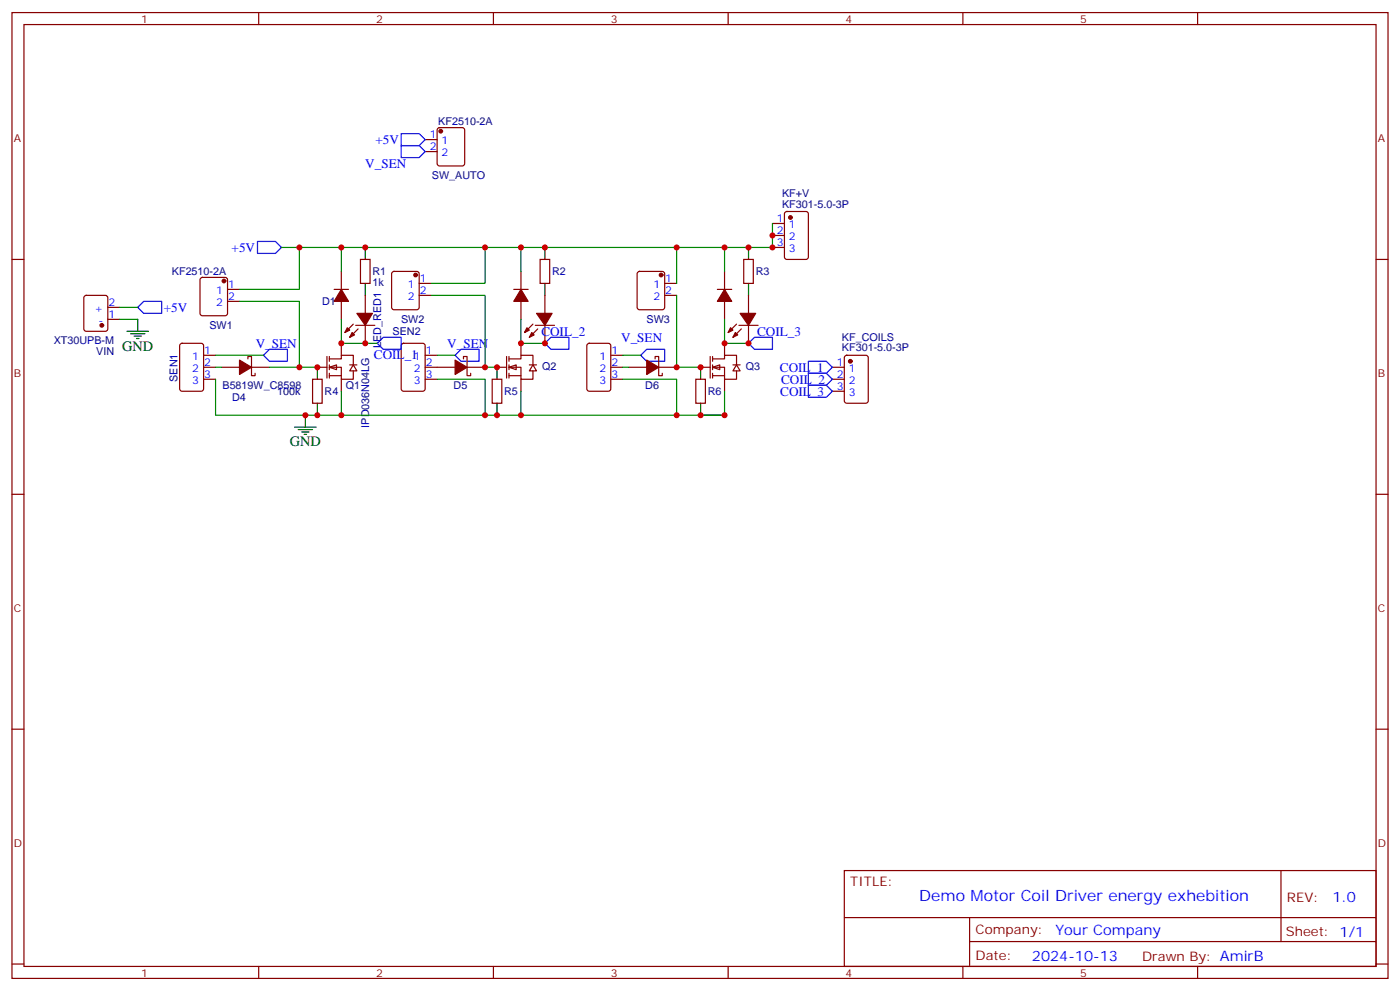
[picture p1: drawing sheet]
<svg xmlns="http://www.w3.org/2000/svg" width="412mm" height="292mm" viewBox="0 0 412 292" stroke-linecap="round" stroke-linejoin="round" font-family="sans-serif">
<g fill="none" stroke="#870000" stroke-width=".35">
<path d="M3.5 3.7h405.4v284.3h-405.4zM7.1 7.2h398.2v277.3h-398.2zM76.2 3.7v3.5M145.3 3.7v3.5M214.5 3.7v3.5M283.6 3.7v3.5M352.8 3.7v3.5M3.5 76.4h3.6M405.3 76.4h3.6M3.5 145.5h3.6M405.3 145.5h3.6M3.5 214.7h3.6"/>
<path d="M405.3 214.7h3.6M248.7 256.3h156.6v28.2h-156.6zM377.3 256.3v20.9M248.7 270.1h156.5M285.6 277.2h119.6M285.6 270.1v14.2M3.5 283.8h3.6M76.2 284.5v3.5M145.3 284.5v3.5M214.5 284.5v3.5M283.6 284.5v3.5M352.8 284.5v3.5"/>
<path d="M405.3 283.8h3.6"/>
</g>
<path d="M97 108.1l2.1-.7v1.4z" fill="#fff" stroke="#870000" stroke-width=".35"/>
<g fill="none" stroke="#870000" stroke-width=".35">
<path d="M53.2 101.3l.4-.2h5.7l.6 .4 .1 13-.5 .6-5.9 .1-.6-.5-.1-12.9zM60 108.1h3.5M60 104.6h3.5M60 111.7h3.5M93.5 108.1h2.8M96.3 105v6.3M97 105.7h3.5v-1.1h3.6v2.8M97 108.1h3.5v3.6h3.6v-2.5M97 110.6h3.5M97 105v1.4M97 107.4v1.4M97 109.9v1.4"/>
<path d="M100.5 101.1v3.5M100.5 111.7v3.5M103 107.4h2.1M104.1 107.4l1 1.8h-2.1zM118.4 101.3l.5-.2h5.6l.7 .4v13l-.4 .6-5.9 .1-.7-.5v-12.9zM125.2 108.1h3.6M125.2 104.6h3.6M125.2 111.7h3.6M245.2 108.1h3.5M245.2 111.7h3.5M245.2 115.2h3.5M248.9 104.8l.5-.2h5.7l.6 .4 .1 13-.5 .7h-5.9l-.6-.5-.1-12.9z"/>
</g>
<circle cx="250.5" cy="106.4" r=".53" fill="#870000" stroke="#870000" stroke-width=".35"/>
<path d="M149.9 108.1l2.1-.7v1.4z" fill="#fff" stroke="#870000" stroke-width=".35"/>
<g fill="none" stroke="#870000" stroke-width=".35">
<path d="M146.4 108.1h2.8M149.2 105v6.3M149.9 105.7h3.6v-1.1h3.5v2.8M149.9 108.1h3.6v3.6h3.5v-2.5M149.9 110.6h3.6M149.9 105v1.4M149.9 107.4v1.4M149.9 109.9v1.4M153.5 101.1v3.5M153.5 111.7v3.5M155.9 107.4h2.1M157 107.4l1 1.8h-2.1z"/>
<path d="M173.1 101.3l.5-.2h5.6l.7 .4v13l-.4 .6-5.9 .1-.7-.5v-12.9zM179.9 108.1h3.5M179.9 104.6h3.5M179.9 111.7h3.5"/>
</g>
<path d="M209.9 108.1l2.1-.7v1.4z" fill="#fff" stroke="#870000" stroke-width=".35"/>
<g fill="none" stroke="#870000" stroke-width=".35">
<path d="M129 37.8l.5-.2h6.7l.5 .2 .2 .5v9.9l-.3 .5-.4 .2h-6.7l-.5-.3-.2-.4v-9.9zM125.2 41.1h3.6M125.2 44.6h3.6M100.5 79.9v5.3M106.2 76.4h2.8v7h-2.8zM153.5 79.9v5.3M159.1 76.4h2.8v7h-2.8zM213.4 79.9v5.3M219.1 76.4h2.8v7h-2.8zM227.5 65.8h3.6M227.5 69.3h3.6M227.5 72.8h3.6"/>
<path d="M231.3 62.5l.5-.2h5.6l.7 .4v13l-.4 .6-5.9 .1-.7-.5v-12.9zM24.9 87.2l.5-.2h5.6l.7 .4v9.4l-.4 .7h-5.9l-.7-.4v-9.4zM31.7 94h3.6M31.7 90.5h3.6M59.1 81.9l.5-.2h6.7l.5 .2 .2 .5v9.9l-.2 .5-.5 .2h-6.7l-.5-.3-.2-.4v-9.9zM67 85.2h3.6M67 88.7h3.6M98.4 85.2h4.3M100.5 88.7v5.3M104.1 95.4l-2.5 2.5M104.8 95.8h5.6M105.5 96.8l-2.5 2.5"/>
<path d="M107.6 87v5.3M107.6 95.8v5.3M115.6 80.1l.5-.2h6.7l.5 .2 .2 .5v9.9l-.3 .5-.4 .2h-6.7l-.5-.2-.2-.5v-9.9zM123.5 83.4h3.5M123.5 87h3.5M151.3 85.2h4.3M153.5 88.7v5.3M157 95.4l-2.5 2.5M157.7 95.8h5.6M158.4 96.8l-2.5 2.5M160.5 87v5.3M160.5 95.8v5.3"/>
<path d="M187.9 80.1l.5-.2h6.7l.5 .2 .2 .5v9.9l-.2 .5-.5 .2h-6.7l-.5-.2-.2-.5v-9.9zM195.8 83.4h3.5M195.8 87h3.5M211.3 85.2h4.2M213.4 88.7v5.3M217 95.4l-2.5 2.5M217.7 95.8h5.6M218.4 96.8l-2.5 2.5M220.5 87v5.3M220.5 95.8v5.3M65.3 108.1h5.3M73 105.7v-.7h1.1v5.6h1v-.7"/>
<path d="M74.1 108.1h5.3M92.1 111.7h2.8v7h-2.8zM128.8 108.1h5.3M136.5 105.7v-.7h1.1v5.6h1v-.7M137.6 108.1h5.3M145 111.7h2.8v7h-2.8zM185.2 108.1h5.3M193 105.7v-.7h1v5.6h1.1v-.7M194 108.1h5.3M205 111.7h2.8v7h-2.8zM206.4 108.1h2.8M209.2 105v6.3"/>
<path d="M209.9 105.7h3.5v-1.1h3.6v2.8M209.9 108.1h3.5v3.6h3.6v-2.5M209.9 110.6h3.5M209.9 105v1.4M209.9 107.4v1.4M209.9 109.9v1.4M213.4 101.1v3.5M213.4 111.7v3.5M215.9 107.4h2.1M217 107.4l1 1.8h-2.1z"/>
</g>
<g fill="#870000" stroke="#870000" stroke-width=".35">
<path d="M103.7 97.9l.7 .7-1.4 .7z"/>
<path d="M102.3 96.5l.7 .7-1.4 .7z"/>
<path d="M105.1 92.3h4.6l-2.1 3.5z"/>
<path d="M156.6 97.9l.7 .7-1.4 .7z"/>
<path d="M155.2 96.5l.7 .7-1.4 .7z"/>
<path d="M158 92.3h4.6l-2.1 3.5z"/>
<path d="M216.6 97.9l.7 .7-1.4 .7z"/>
<path d="M215.2 96.5l.7 .7-1.4 .7z"/>
<path d="M218 92.3h4.6l-2.1 3.5z"/>
<path d="M100.5 85.2l2.2 3.5h-4.3z"/>
<path d="M153.5 85.2l2.1 3.5h-4.3z"/>
<path d="M213.4 85.2l2.1 3.5h-4.2z"/>
<path d="M70.6 106l3.5 2.1-3.5 2.1z"/>
<path d="M134.1 106l3.5 2.1-3.5 2.1z"/>
<path d="M190.5 106l3.5 2.1-3.5 2.1z"/>
<circle cx="30" cy="95.8" r=".53"/>
<circle cx="129.8" cy="38.6" r=".53"/>
<circle cx="232.8" cy="64" r=".53"/>
<circle cx="66" cy="82.7" r=".53"/>
<circle cx="122.4" cy="81" r=".53"/>
<circle cx="194.7" cy="81" r=".53"/>
</g>
<g fill="none" stroke="#008700" stroke-width=".35">
<path d="M82.9 72.8h17.6v7.1M88.2 72.8v12.4h-17.6M142.9 72.8v10.6h-15.9M153.5 72.8v7.1M199.3 72.8v10.6M213.4 72.8v7.1M227.5 65.8v7h-127M35.3 90.5h5.3M35.3 94h5.3M70.6 88.7h17.6v19.4M100.5 94v7.1h10.6M127 87h15.9v21.1h3.5"/>
<path d="M153.5 94v7.1h7M199.3 87v21.1h7.1M213.4 94v7.1h7.1M63.5 111.7v10.5h149.9M63.5 104.6h14.1M63.5 108.1h1.8M79.4 108.1h14.1M100.5 115.2v7M128.8 111.7h14.1v10.5M128.8 104.6h5.3M153.5 115.2v7M183.4 111.7h15.9v10.5"/>
<path d="M183.4 104.6h5.3M183.4 108.1h1.8M213.4 115.2v7h-7"/>
</g>
<g fill="none" stroke="#000" stroke-width=".35">
<path d="M107.6 72.8v3.6M160.5 72.8v3.6M220.5 72.8v3.6M37.4 97.5h6.3M38.5 98.2h4.2M39.5 99h2.1M40.2 99.7h.7M40.6 94v3.5M107.6 83.4v3.6M160.5 83.4v3.6M220.5 83.4v3.6M93.5 108.1v3.6"/>
<path d="M93.5 118.7v3.5M146.4 108.1v3.6M146.4 118.7v3.5M206.4 108.1v3.6M206.4 118.7v3.5M86.8 125.8h6.3M87.8 126.5h4.3M88.9 127.2h2.1M89.6 127.9h.7M90 122.2v3.6"/>
</g>
<g fill="none" stroke="#00f" stroke-width=".35">
<path d="M118.2 39.3h5.3l1.7 1.8-1.7 1.8h-5.3zM118.2 42.9h5.3l1.7 1.7-1.7 1.8h-5.3zM75.8 71.1h5.3l1.8 1.7-1.8 1.8h-5.3zM40.6 90.5l1.7-1.8h5.3v3.6h-5.3zM79.4 102.8h5.3v3.6h-5.3l-1.8-1.8zM111.1 101.1l1.8-1.8h5.3v3.5h-5.3zM135.8 102.8h5.3v3.6h-5.3l-1.7-1.8zM160.5 101.1l1.8-1.8h5.3v3.5h-5.3zM190.5 102.8h5.3v3.6h-5.3l-1.8-1.8zM220.5 101.1l1.7-1.8h5.3v3.5h-5.3zM238.1 106.4h5.3l1.8 1.7-1.8 1.8h-5.3zM238.1 109.9h5.3l1.8 1.8-1.8 1.7h-5.3z"/>
<path d="M238.1 113.4h5.3l1.8 1.8-1.8 1.7h-5.3z"/>
</g>
<g fill="#c00">
<circle cx="100.5" cy="101.1" r=".88"/>
<circle cx="153.5" cy="101.1" r=".88"/>
<circle cx="213.4" cy="101.1" r=".88"/>
<circle cx="93.5" cy="108.1" r=".88"/>
<circle cx="146.4" cy="108.1" r=".88"/>
<circle cx="206.4" cy="108.1" r=".88"/>
<circle cx="213.4" cy="122.2" r=".88"/>
<circle cx="93.5" cy="122.2" r=".88"/>
<circle cx="146.4" cy="122.2" r=".88"/>
<circle cx="206.4" cy="122.2" r=".88"/>
<circle cx="153.5" cy="122.2" r=".88"/>
<circle cx="100.5" cy="122.2" r=".88"/>
<circle cx="107.6" cy="101.1" r=".88"/>
<circle cx="220.5" cy="101.1" r=".88"/>
<circle cx="199.3" cy="122.2" r=".88"/>
<circle cx="142.9" cy="122.2" r=".88"/>
<circle cx="90" cy="122.2" r=".88"/>
<circle cx="160.5" cy="101.1" r=".88"/>
<circle cx="88.2" cy="72.8" r=".88"/>
<circle cx="88.2" cy="108.1" r=".88"/>
<circle cx="142.9" cy="108.1" r=".88"/>
<circle cx="199.3" cy="108.1" r=".88"/>
<circle cx="100.5" cy="72.8" r=".88"/>
<circle cx="213.4" cy="72.8" r=".88"/>
<circle cx="153.5" cy="72.8" r=".88"/>
<circle cx="142.9" cy="72.8" r=".88"/>
<circle cx="199.3" cy="72.8" r=".88"/>
<circle cx="227.5" cy="69.3" r=".88"/>
<circle cx="227.5" cy="72.8" r=".88"/>
<circle cx="107.6" cy="72.8" r=".88"/>
<circle cx="160.5" cy="72.8" r=".88"/>
<circle cx="220.5" cy="72.8" r=".88"/>
</g>
<text font-size="4.6" fill="#00f" x="270.8" y="265.3">Demo Motor Coil Driver energy exhebition</text>
<g font-size="4.2">
<text x="36" y="103.2">GND</text>
<text x="85.4" y="131.4">GND</text>
</g>
<g font-size="4.2" fill="#00f">
<text x="392.5" y="265.6">1.0</text>
<text x="310.9" y="275.1">Your Company</text>
<text x="304" y="282.9">2024-10-13</text>
</g>
<g font-size="3.9" fill="#00f">
<text x="110.6" y="42.3">+5V</text>
<text x="107.6" y="49.4">V_SEN</text>
<text x="68.2" y="74.1">+5V</text>
<text x="48.2" y="91.7">+5V</text>
<text x="159.5" y="98.8">COIL_2</text>
<text x="183" y="100.6">V_SEN</text>
<text x="223" y="98.8">COIL_3</text>
<text x="75.3" y="102.3">V_SEN</text>
<text x="110.2" y="105.8">COIL_1</text>
<text x="131.8" y="102.3">V_SEN</text>
<text x="229.8" y="109.4">COIL_1</text>
<text x="230.1" y="113">COIL_2</text>
<text x="229.8" y="116.4">COIL_3</text>
</g>
<g font-size="3.9" fill="#800">
<text x="250.5" y="260.9">TITLE:</text>
<text x="379.1" y="265.6">REV:</text>
<text x="287.4" y="275.1">Company:</text>
<text x="378.7" y="275.7">Sheet: 1/1</text>
<text x="287.4" y="282.8">Date:</text>
<text x="336.4" y="282.8">Drawn By: AmirB</text>
</g>
<g font-size="3.2" fill="#800">
<text x="41.6" y="6.7">1</text>
<text x="110.8" y="6.7">2</text>
<text x="179.9" y="6.7">3</text>
<text x="249.1" y="6.7">4</text>
<text x="318.2" y="6.7">5</text>
<text x="4.1" y="41.8">A</text>
<text x="405.9" y="41.8">A</text>
<text x="4.1" y="110.9">B</text>
<text x="405.9" y="110.9">B</text>
<text x="4.1" y="180.1">C</text>
<text x="405.9" y="180.1">C</text>
<text x="4.1" y="249.2">D</text>
<text x="405.9" y="249.2">D</text>
<text x="41.6" y="287.5">1</text>
<text x="110.8" y="287.5">2</text>
<text x="179.9" y="287.5">3</text>
<text x="249.1" y="287.5">4</text>
<text x="318.2" y="287.5">5</text>
</g>
<g font-size="3.2" fill="#00f">
<text x="126.6" y="40.7">1</text>
<text x="126.6" y="44.3">2</text>
<text x="130.1" y="42.5">1</text>
<text x="130.1" y="46">2</text>
<text x="228.9" y="65.4">1</text>
<text x="228.9" y="69">2</text>
<text x="232.4" y="67.2">1</text>
<text x="232.4" y="70.7">2</text>
<text x="228.9" y="72.5">3</text>
<text x="232.4" y="74.3">3</text>
<text x="123.6" y="83.1">1</text>
<text x="196" y="83.1">1</text>
<text x="63.7" y="86.6">1</text>
<text x="67.2" y="84.8">1</text>
<text x="67.2" y="88.4">2</text>
<text x="120.2" y="84.8">1</text>
<text x="120.2" y="88.4">2</text>
<text x="123.6" y="86.6">2</text>
<text x="192.5" y="84.8">1</text>
<text x="192.5" y="88.4">2</text>
<text x="196" y="86.6">2</text>
<text x="27.8" y="91.9">+</text>
<text x="29" y="95.4">-</text>
<text x="31.9" y="93.7">1</text>
<text x="31.9" y="90.1">2</text>
<text x="63.7" y="90.1">2</text>
<text x="56.7" y="106">1</text>
<text x="60.1" y="104.2">1</text>
<text x="60.1" y="107.8">2</text>
<text x="121.9" y="106">1</text>
<text x="125.4" y="104.2">1</text>
<text x="125.4" y="107.8">2</text>
<text x="176.6" y="106">1</text>
<text x="180.1" y="104.2">1</text>
<text x="180.1" y="107.8">2</text>
<text x="246.5" y="107.8">1</text>
<text x="56.7" y="109.5">2</text>
<text x="56.7" y="113.1">3</text>
<text x="60.1" y="111.3">3</text>
<text x="121.9" y="109.5">2</text>
<text x="121.9" y="113.1">3</text>
<text x="125.4" y="111.3">3</text>
<text x="176.6" y="109.5">2</text>
<text x="176.6" y="113.1">3</text>
<text x="180.1" y="111.3">3</text>
<text x="246.5" y="111.3">2</text>
<text x="250" y="109.5">1</text>
<text x="250" y="113.1">2</text>
<text x="246.5" y="114.8">3</text>
<text x="250" y="116.6">3</text>
</g>
<g font-size="3.2" fill="#000080">
<text x="129.1" y="36.9">KF2510-2A</text>
<text x="127.2" y="52.8">SW_AUTO</text>
<text x="230.4" y="58">KF+V</text>
<text x="230.4" y="61.1">KF301-5.0-3P</text>
<text x="50.6" y="81">KF2510-2A</text>
<text x="109.7" y="81">R1</text>
<text x="162.6" y="81">R2</text>
<text x="222.6" y="81">R3</text>
<text x="94.9" y="89.9">D1</text>
<text x="109.7" y="84.3">1k</text>
<text x="118.1" y="95.1">SW2</text>
<text x="190.4" y="95.1">SW3</text>
<text x="15.8" y="101.2">XT30UPB-M</text>
<text x="61.7" y="96.9">SW1</text>
<text x="115.6" y="98.7">SEN2</text>
<text x="248" y="100.3">KF_COILS</text>
<text x="28.3" y="104.4">VIN</text>
<text x="112.3" y="102.5" transform="rotate(-90 112.3 102.5)">LED_RED1</text>
<text x="248" y="103.4">KF301-5.0-3P</text>
<text x="52.3" y="112.4" transform="rotate(-90 52.3 112.4)">SEN1</text>
<text x="159.7" y="109.1">Q2</text>
<text x="219.7" y="109.1">Q3</text>
<text x="65.5" y="114.5">B5819W_C8598</text>
<text x="68.4" y="118.1">D4</text>
<text x="81.6" y="116.4">100k</text>
<text x="95.6" y="116.2">R4</text>
<text x="101.9" y="114.6">Q1</text>
<text x="133.6" y="114.6">D5</text>
<text x="148.5" y="116.2">R5</text>
<text x="190.1" y="114.6">D6</text>
<text x="208.5" y="116.2">R6</text>
<text x="108.7" y="125.9" transform="rotate(-90 108.7 125.9)">IPD036N04LG</text>
</g>
</svg>
